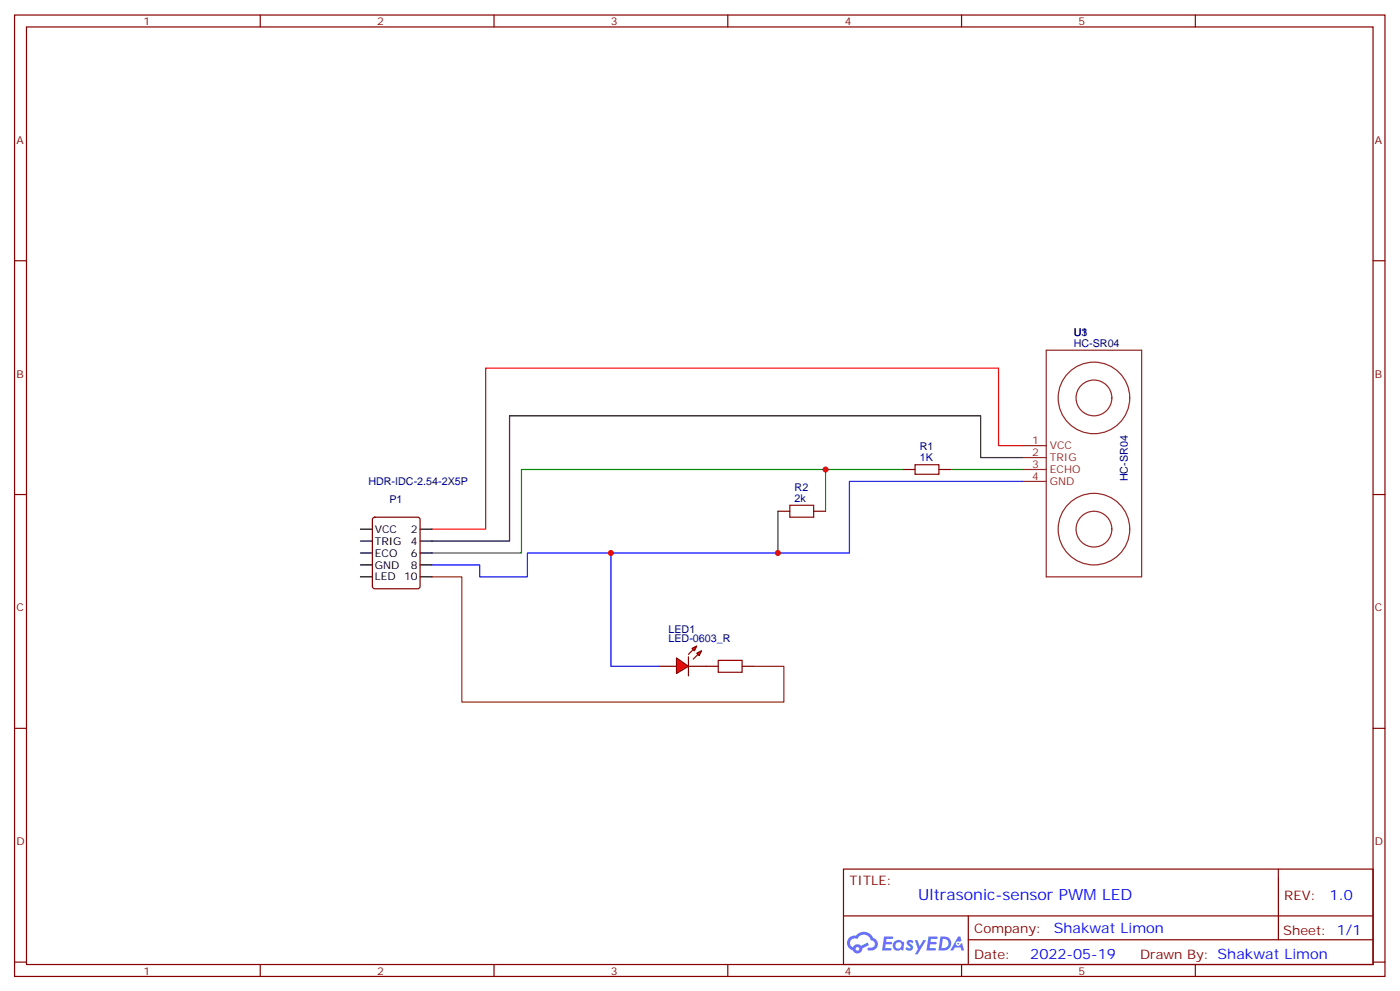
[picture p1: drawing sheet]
<svg xmlns="http://www.w3.org/2000/svg" width="414mm" height="293mm" viewBox="0 0 414 293" stroke-linecap="round" stroke-linejoin="round" font-family="sans-serif">
<g fill="none" stroke="#870000" stroke-width=".35">
<path d="M4.3 4.4h405.3v284.4h-405.3zM7.8 8h398.3v277.3h-398.3zM77 4.4v3.6M146.1 4.4v3.6M215.3 4.4v3.6M284.4 4.4v3.6M353.6 4.4v3.6M4.3 77.1h3.5M406.1 77.1h3.5M4.3 146.3h3.5M406.1 146.3h3.5M4.3 215.4h3.5"/>
<path d="M406.1 215.4h3.5M249.5 257h156.6v28.3h-156.6zM378.1 257.1v20.8M249.5 270.9h156.5M286.4 277.9h119.6M286.4 270.9v14.1M4.3 284.6h3.5M77 285.3v3.5M146.1 285.3v3.5M215.3 285.3v3.5M284.4 285.3v3.5M353.6 285.3v3.5"/>
<path d="M406.1 284.6h3.5"/>
</g>
<g fill="#5487ff">
<path d="M268.5 278.2a1.22 1.22 0 0 1 1.7 .3l-.4 .6a.47 .47 0 0 0-.3-.5 .47 .47 0 0 0-.5 .2l.1 .3a1.14 1.14 0 0 1 .8 1.7 1.14 1.14 0 0 1-1.9 0l-.2-.2 .5-.5 .7 .4a.29 .29 0 0 0 .3-.3 .29 .29 0 0 0-.3-.3 1.04 1.04 0 0 1-.5-1.7z"/>
<path d="M261.5 277h2.3l.4 .1-.2 .5-1.8 .1-.1 .9h1.5l.3 .3-.4 .4h-1.5l-.2 1.1h1.7l.2 .4-.2 .3h-2.6z"/>
<path d="M274.6 277h2.4l.3 .1-.1 .5-1.8 .1-.2 .9h1.6l.3 .3-.4 .4h-1.6l-.1 1.1h1.7l.2 .4-.2 .3h-2.7z"/>
<path d="M283.4 277h.7l.3 1.2-.6 .3a.69 .69 0 0 0-1 .3 .69 .69 0 0 0 .4 1 .69 .69 0 0 0 .9-.6l.5-.3 .6 2.2h-.8l-.3-.9h-1.7l-.5 .9h-.9z"/>
<path d="M270.6 278h.8l.6 1.9 1.1-1.9h.8l-2.5 4.2h-.8l.9-1.5z"/>
<path d="M278.2 277l-.6 4.1h1.3a2.11 2.11 0 0 0 2.5-2.1 2.11 2.11 0 0 0-2.6-2zM278.9 277.7a1.39 1.39 0 0 1 1.7 1.4 1.39 1.39 0 0 1-1.8 1.3h-.3z"/>
<path d="M264.5 278.6a1.54 1.54 0 0 0-.1 2.1 1.54 1.54 0 0 0 2.1 .2l.7 .2 .2-2.3-.1-.2-.4-.1a1.49 1.49 0 0 0-2.4 .1zM264.7 279.6a.95 .95 0 0 1 1.9 0 .95 .95 0 0 1-1.9 0z"/>
<path d="M251.2 277.3a2.18 2.18 0 0 0 1.1 3.8 1.44 1.44 0 0 0 1.6 .9 1.44 1.44 0 0 0 1.1-1.5l2.1-1-.5-.7-1.9 .9a1.47 1.47 0 0 0-2.4 .5 1.39 1.39 0 0 1-.7-2 1.39 1.39 0 0 1 2-.5 2.12 2.12 0 0 1 2.2-1.3 2.12 2.12 0 0 1 1.8 1.7 1.14 1.14 0 0 1 1.1 1.4 1.14 1.14 0 0 1-1.6 .8 .43 .43 0 0 0-.5 .3 .43 .43 0 0 0 .4 .5 1.98 1.98 0 0 0 2.5-1.2 1.98 1.98 0 0 0-1.3-2.5 3.1 3.1 0 0 0-5.2-.7l-.9 .1zM253.1 280.6a.55 .55 0 0 1 1.1 0 .55 .55 0 0 1-1.1 0z"/>
<circle cx="283.4" cy="279.1" r=".26"/>
</g>
<g fill="none" stroke="#8c2424" stroke-width=".35">
<path d="M309.5 103.6h28.2v67h-28.2zM302.4 131.8h7.1M302.4 135.3h7.1M302.4 138.9h7.1M302.4 142.4h7.1"/>
<circle cx="323.6" cy="117.7" r="10.6"/>
<circle cx="323.6" cy="117.7" r="5.3"/>
<circle cx="323.6" cy="156.5" r="10.6"/>
<circle cx="323.6" cy="156.5" r="5.3"/>
</g>
<path d="M244.2 138.9h-90v24.6h-26.4M267.1 138.9h-22.9v12.3M281.2 138.9h21.2M230.1 151.2v12.3" fill="none" stroke="#008700" stroke-width=".35"/>
<path d="M270.7 137.4h7v2.9h-7zM233.6 149.4h7.1v3.6h-7.1z" fill="none" stroke="#a10000" stroke-width=".35"/>
<path d="M267.1 138.9h3.6M277.7 138.9h3.5M230.1 151.2h3.5M240.7 151.2h3.5" fill="none" stroke="#870000" stroke-width=".35"/>
<path d="M302.4 142.4h-51.2v21.1h-95.2v7.1h-14.1v-3.5h-14.1" fill="none" stroke="#00f" stroke-width=".35"/>
<path d="M302.4 135.3h-12.3v-12.3h-139.4v37h-22.9" fill="none" stroke="#000" stroke-width=".35"/>
<path d="M302.4 131.8h-7.1v-22.9h-151.6v47.6h-15.9" fill="none" stroke="#f00" stroke-width=".35"/>
<g fill="#f00" stroke="#870000" stroke-width=".35">
<path d="M200.1 194.6l3.5 2.5-3.5 2.1z"/>
<path d="M203.6 194.2v5.7z"/>
</g>
<g fill="#870000" stroke="#870000" stroke-width=".35">
<path d="M203.6 193.5l1.4-1.4z"/>
<path d="M205 194.9l1.4-1.4z"/>
</g>
<g fill="#f00" stroke="#870000" stroke-width=".35">
<path d="M204.7 191.8l1.4-.7-.7 1.4z"/>
<path d="M206.1 193.2l1.4-.7-.7 1.4z"/>
</g>
<path d="M110.4 153.2l.4-.2h12.7l.7 .4v20l-.4 .7h-13l-.6-.4-.1-20zM194.8 197.1h5.3M203.6 197.1h8.8M219.5 197.1h3.5" fill="none" stroke="#870000" stroke-width=".35"/>
<path d="M180.7 163.5v33.6h14.1" fill="none" stroke="#00f" stroke-width=".35"/>
<path d="M212.4 195.3h7.1v3.5h-7.1z" fill="none" stroke="#a10000" stroke-width=".35"/>
<path d="M127.8 170.6h8.8v37h95.2v-10.5h-8.8" fill="none" stroke="#930" stroke-width=".35"/>
<path d="M106.6 156.5h3.5M124.2 156.5h3.6M106.6 160h3.5M106.6 163.5h3.5M106.6 167.1h3.5M106.6 170.6h3.5M124.2 160h3.6M124.2 163.5h3.6M124.2 167.1h3.6M124.2 170.6h3.6" fill="none" stroke="#000" stroke-width=".35"/>
<g fill="#c00">
<circle cx="230.1" cy="163.5" r=".88"/>
<circle cx="244.2" cy="138.9" r=".88"/>
<circle cx="180.7" cy="163.5" r=".88"/>
</g>
<text font-size="4.6" fill="#00f" x="271.6" y="266.1">Ultrasonic-sensor PWM LED</text>
<g font-size="4.2" fill="#00f">
<text x="393.3" y="266.3">1.0</text>
<text x="311.7" y="275.9">Shakwat Limon</text>
<text x="304.7" y="283.7">2022-05-19</text>
</g>
<g font-size="3.9" fill="#800">
<text x="251.2" y="261.6">TITLE:</text>
<text x="379.9" y="266.3">REV:</text>
<text x="288.2" y="275.8">Company:</text>
<text x="379.5" y="276.4">Sheet: 1/1</text>
<text x="288.2" y="283.5">Date:</text>
<text x="337.2" y="283.6">Drawn By: Shakwat Limon</text>
</g>
<g font-size="3.2" fill="#800">
<text x="42.4" y="7.4">1</text>
<text x="111.5" y="7.4">2</text>
<text x="180.7" y="7.4">3</text>
<text x="249.8" y="7.4">4</text>
<text x="319" y="7.4">5</text>
<text x="4.8" y="42.5">A</text>
<text x="406.6" y="42.5">A</text>
<text x="4.8" y="111.7">B</text>
<text x="406.6" y="111.7">B</text>
<text x="4.8" y="180.8">C</text>
<text x="406.6" y="180.8">C</text>
<text x="4.8" y="250">D</text>
<text x="406.6" y="250">D</text>
<text x="42.4" y="288.3">1</text>
<text x="111.5" y="288.3">2</text>
<text x="180.7" y="288.3">3</text>
<text x="249.8" y="288.3">4</text>
<text x="319" y="288.3">5</text>
</g>
<g font-size="3.2" fill="#000080">
<text x="317.6" y="99.3">U1</text>
<text x="317.6" y="99.3">U3</text>
<text x="317.6" y="102.5">HC-SR04</text>
<text x="272.1" y="136.4">1K</text>
<text x="272.1" y="133.2">R1</text>
<text x="109" y="143.5">HDR-IDC-2.54-2X5P</text>
<text x="333.6" y="142.4" transform="rotate(-90 333.6 142.4)">HC-SR04</text>
<text x="115.2" y="148.8">P1</text>
<text x="235" y="148.4">2k</text>
<text x="235" y="145.2">R2</text>
<text x="197.7" y="190">LED-0603_R</text>
<text x="197.7" y="187.1">LED1</text>
</g>
<g font-size="3.2" fill="#8d2323">
<text x="305.3" y="131.4">1</text>
<text x="305.3" y="135">2</text>
<text x="310.5" y="132.9">VCC</text>
<text x="310.5" y="136.4">TRIG</text>
<text x="305.3" y="138.5">3</text>
<text x="305.3" y="142">4</text>
<text x="310.5" y="139.9">ECHO</text>
<text x="310.5" y="143.4">GND</text>
</g>
<g font-size="3.2">
<text x="110.8" y="157.6">VCC</text>
<text x="110.8" y="161.1">TRIG</text>
<text x="121.5" y="157.6">2</text>
<text x="121.5" y="161.1">4</text>
<text x="110.8" y="164.6">ECO</text>
<text x="121.5" y="164.6">6</text>
<text x="110.8" y="168.1">GND</text>
<text x="110.8" y="171.7">LED</text>
<text x="119.5" y="171.7">10</text>
<text x="121.5" y="168.1">8</text>
</g>
</svg>
